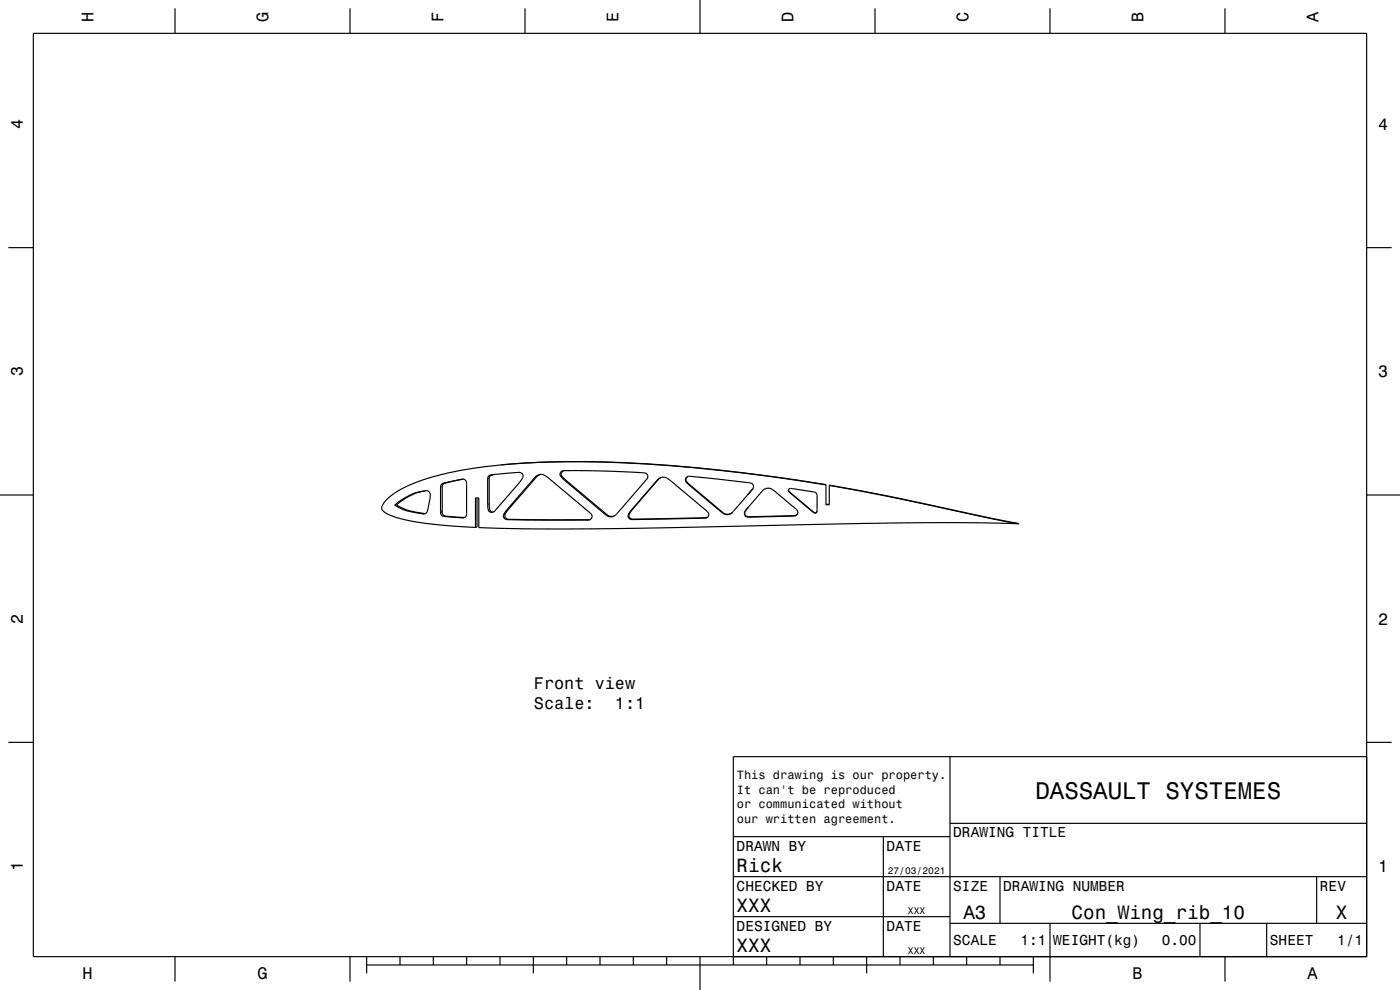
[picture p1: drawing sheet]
<svg xmlns="http://www.w3.org/2000/svg" width="420mm" height="297mm" viewBox="0 0 420 297" stroke-linecap="round" stroke-linejoin="round" font-family="sans-serif">
<g fill="none" stroke="#000" stroke-width=".35">
<path d="M10 10h400v277h-400zM52.5 2.5v7.5M105 2.5v7.5M157.5 2.5v7.5M210 0v10M262.5 2.5v7.5M315 2.5v7.5M367.5 2.5v7.5M2.5 74.3h7.5M410 74.3h7.5M150.4 139.5a301.2 301.2 0 0 1 58.5 .8l19.3 2.2 19.6 2.9v6h1v-5.9a1121 1121 0 0 1 52.4 10.8l4.4 .8h-.2M150.4 139.5a91.5 91.5 0 0 0-27.7 6.1 15.3 15.3 0 0 0-8.1 6.3l-.1 .5"/>
<path d="M150.4 139.5a303.7 303.7 0 0 1 58.5 .9l19.4 2.2 19.5 2.9M0 148.5h10M114.5 152.4v.3a6.4 6.4 0 0 0 4.1 2.5 83.9 83.9 0 0 0 21 2.9l3 .1M114.5 152.4h.1M118.4 151.5a15.2 15.2 0 0 1 8.6-4.2 1.43 1.43 0 0 1 1.7 .2 1.43 1.43 0 0 1 .4 1.6l-.9 4.2-.6 .8-.7 .1-5.2-1M118.4 151.5l3.3 1.7M119 151.5l3.3 1.6M119 151.5h-.6M122.3 153.1l5.2 1M122.3 153.1l-.6 .1M127.6 147.2l-.7 .2a15.1 15.1 0 0 0-7.9 4.1M132.5 145.2l5.6-1.3a1.29 1.29 0 0 1 1.5 .1 1.29 1.29 0 0 1 .4 1.4v8.9a1.6 1.6 0 0 1-2.3 1l-3.8-.3a1.41 1.41 0 0 1-1.7-1.6v-7.3z"/>
<path d="M138.9 143.7l-4.8 1.1a1.36 1.36 0 0 0-1.4 1.2v7.3a1.39 1.39 0 0 0 1.8 1.6l4.8 .4M143.1 149.4v8.7l-.5 .1M147.9 142.4a1.14 1.14 0 0 0-1.1 1.1v8.5a1.36 1.36 0 0 0 1.1 1.6M148.6 142.3l-1.1 .1a1.16 1.16 0 0 0-1.2 1.2v8.5a1.25 1.25 0 0 0 .6 1.4 1.25 1.25 0 0 0 1.6-.2l7.2-8.4 1.1-1.6a1.21 1.21 0 0 0-.3-1.4 1.21 1.21 0 0 0-1.4-.2l-6.7 .6M160.5 143.1a2.66 2.66 0 0 1 4.2 .4l12.5 10.5a1.17 1.17 0 0 1 .3 1.5 1.17 1.17 0 0 1-1.4 .5l-23.9-.1a1.3 1.3 0 0 1-1.2-1 1.3 1.3 0 0 1 .7-1.4zM162.2 142.3l-1.3 .8-8.8 10.3a1.29 1.29 0 0 0-.6 1.4 1.29 1.29 0 0 0 1.1 1l24.4 .1M162.2 142.3h.1M168.3 141.5l.9-.3h6.8l16.8 .6a1.2 1.2 0 0 1 1.3 .5 1.2 1.2 0 0 1 0 1.4l-9 10.4a2.25 2.25 0 0 1-3.3 .4l-13.6-11.6a1 1 0 0 1 .1-1.4zM169.2 141.2a1.04 1.04 0 0 0-.6 1.7l13.5 11.5 1.1 .5 1-.1M197.2 144a2.63 2.63 0 0 1 4.1 .3l10.9 9.2a1.23 1.23 0 0 1 .2 1.5 1.23 1.23 0 0 1-1.5 .5l-20.8 .4a1.31 1.31 0 0 1-1.6-.7 1.31 1.31 0 0 1 .6-1.7zM198.4 143.2l-1 .7-8.1 9.5a1.35 1.35 0 0 0-.5 1.8 1.35 1.35 0 0 0 1.8 .5l20.6-.4 1.1-.2M206.3 143a1.32 1.32 0 0 0-.5 1.2 1.32 1.32 0 0 0 1 1.1l10.2 8.5 1.4 .5 1.4-.6"/>
<path d="M224.3 152.4l.1-.1-.3 .4a1.32 1.32 0 0 0-.6 1.7 1.32 1.32 0 0 0 1.8 .6l12.2-.3a1.52 1.52 0 0 0 1.8-.8M224.3 152.4l4.4-5.1a2.55 2.55 0 0 1 4 .3l6.3 5.3a1.2 1.2 0 0 1 .1 1.5 1.2 1.2 0 0 1-1.4 .4M224.3 152.4l-.3 .4a1.33 1.33 0 0 0-.6 1.8 1.33 1.33 0 0 0 1.8 .5l12.5-.3M225.8 146.7l-6 7M225.8 146.7a1.22 1.22 0 0 0 0-1.4 1.22 1.22 0 0 0-1.3-.5l-17.6-1.9a1.18 1.18 0 0 0-1.3 .9 1.18 1.18 0 0 0 .8 1.4l10.6 8.9 1.5 .3 1.3-.7M225.8 146.7h.1M225.9 146.6l-1.4 1.7M236.5 146.9l.5 .8 6.6 5.5a.86 .86 0 0 0 1.5 .2M236.7 146.7l.9-.1 6.2 .9a1.23 1.23 0 0 1 1.3 1.2v4a.77 .77 0 0 1-.1 1 .77 .77 0 0 1-1 0l-6.6-5.5a1.12 1.12 0 0 1-.7-1.5zM247.8 151.3h1M248.8 145.6a1135.1 1135.1 0 0 1 52.7 10.8l3.9 .7M305.4 157.1a1109.7 1109.7 0 0 0-67.1 .4 1759 1759 0 0 1-87.2 1l-7.5-.2v-8.9h-1v8.8"/>
<path d="M410 148.5h10M2.5 222.7h7.5M285 227v60M410 222.7h7.5M410 227h-190v62.5M220 251h65M265 251v36M285 247h125M220 275h65M220 263h190M285 277h125M300 263v14"/>
<path d="M315 277v17.5M360 277v10M380 277v10M395 263v14M52.5 287v7.5M105 287v7.5M110 289.5h200M110 287v5M120 287v2.5M130 287v2.5M140 287v2.5M150 287v2.5"/>
<path d="M160 287v5M170 287v2.5M180 287v2.5M190 287v2.5M200 287v2.5M210 287v10M230 287v2.5M240 287v2.5M250 287v2.5M260 287v5M270 287v2.5M280 287v2.5"/>
<path d="M290 287v2.5M300 287v2.5M310 287v5M367.5 287v7.5"/>
</g>
<g fill="none" stroke="#000" stroke-width=".3">
<path d="M124.4 148.1h-.5M126.2 147.5l-.5 .1M127.5 154.1l-.6 .1M132.7 146l-.5 .1M132.7 153.3l-.5 .1M132.7 153.8l-.5 .1M133.5 144.9l-.5 .1M133.6 154.8l-.5 .1M133.7 154.8l-.5 .1M133.9 144.8l-.5 .1M138.8 143.7l-.2 .1M139 155.3h-.5"/>
<path d="M139.3 155.3l-.5 .1M146.8 143.5l-.5 .1M146.8 151.2l-.5 .1M146.9 152.8l-.4 .1M147.5 153.5l-.5 .1M147.9 142.4l-.7 .1M151.6 154.2l-.5 .1M151.6 155.3l-.4 .1M152.6 152.8l-.5 .1M152.6 155.8l-.4 .1M160.9 143.1l-.4 .1M162.2 142.3l-.4 .1"/>
<path d="M168.5 141.7h-.3M168.6 142.9h-.4M169.8 144.1h-.4M176.4 155.9l-.3 .1M176.9 155.9l-.3 .1M182.1 154.4l-.3 .1M182.3 154.5l-.3 .1M188.8 154.1l-.2 .2M188.9 155.4l-.2 .1M189.8 152.8l-.3 .1M189.9 155.8l-.3 .1M197.4 143.9l-.2 .1"/>
<path d="M206.1 144.6h-.2M206.2 143l-.1 .1M207.1 145.6h-.2M211.2 155.3l-.1 .2M211.8 155.3l-.2 .1M216.8 153.7l-.1 .2M217 153.8l-.2 .2M223.6 153.4l-.1 .1M224 154.9l-.1 .1M224.6 155l-.1 .2M225.8 146.7h.1M236.7 147.4v.1"/>
<path d="M237.5 148.1l-.1 .1M237.7 154.7v.1M238.4 154.7v.1M243.6 153.2v.2M244.2 153.7v.2"/>
</g>
<text font-size="7.2" x="310.6" y="239.6">DASSAULT SYSTEMES</text>
<g font-size="5.8">
<text x="221" y="261.6">Rick</text>
<text x="221" y="273.6">XXX</text>
<text x="289" y="275.6">A3</text>
<text x="321.5" y="275.6">Con_Wing_rib_10</text>
<text x="400.8" y="275.6">X</text>
<text x="221" y="285.6">XXX</text>
</g>
<g font-size="5">
<text x="28.1" y="6.5" transform="rotate(-90 28.1 6.5)">H</text>
<text x="80.6" y="6.5" transform="rotate(-90 80.6 6.5)">G</text>
<text x="133.1" y="6.5" transform="rotate(-90 133.1 6.5)">F</text>
<text x="185.6" y="6.5" transform="rotate(-90 185.6 6.5)">E</text>
<text x="238.1" y="6.5" transform="rotate(-90 238.1 6.5)">D</text>
<text x="290.6" y="6.5" transform="rotate(-90 290.6 6.5)">C</text>
<text x="343.1" y="6.5" transform="rotate(-90 343.1 6.5)">B</text>
<text x="395.6" y="6.5" transform="rotate(-90 395.6 6.5)">A</text>
<text x="6.8" y="38.7" transform="rotate(-90 6.8 38.7)">4</text>
<text x="413.5" y="39">4</text>
<text x="6.8" y="112.9" transform="rotate(-90 6.8 112.9)">3</text>
<text x="413.5" y="113.2">3</text>
<text x="6.8" y="187.1" transform="rotate(-90 6.8 187.1)">2</text>
<text x="413.5" y="187.4">2</text>
<text x="160.2" y="206.6">Front view</text>
<text x="160.2" y="212.7">Scale:</text>
<text x="184.5" y="212.7">1:1</text>
<text x="6.8" y="261.3" transform="rotate(-90 6.8 261.3)">1</text>
<text x="413.5" y="261.6">1</text>
<text x="24.7" y="293.8">H</text>
<text x="77.2" y="293.8">G</text>
<text x="339.7" y="293.8">B</text>
<text x="392.2" y="293.8">A</text>
</g>
<g font-size="4.3">
<text x="286" y="251.2">DRAWING TITLE</text>
<text x="221" y="255.2">DRAWN BY</text>
<text x="266" y="255.2">DATE</text>
<text x="221" y="267.2">CHECKED BY</text>
<text x="266" y="267.2">DATE</text>
<text x="286" y="267.2">SIZE</text>
<text x="301" y="267.2">DRAWING NUMBER</text>
<text x="396" y="267.2">REV</text>
<text x="221" y="279.2">DESIGNED BY</text>
<text x="266" y="279.2">DATE</text>
<text x="286" y="283.6">SCALE</text>
<text x="306.2" y="283.6">1:1</text>
<text x="316" y="283.6">WEIGHT(kg)</text>
<text x="348.6" y="283.6">0.00</text>
<text x="381" y="283.6">SHEET</text>
<text x="401.2" y="283.6">1/1</text>
</g>
<g font-size="3.6">
<text x="221.1" y="233.8">This drawing is our property.</text>
<text x="221.1" y="238.1">It can't be reproduced</text>
<text x="221.1" y="242.5">or communicated without</text>
<text x="221.1" y="246.8">our written agreement.</text>
</g>
<g font-size="2.9">
<text x="266.3" y="262.3">27/03/2021</text>
<text x="272.4" y="274.3">XXX</text>
<text x="272.4" y="286.3">XXX</text>
</g>
</svg>
